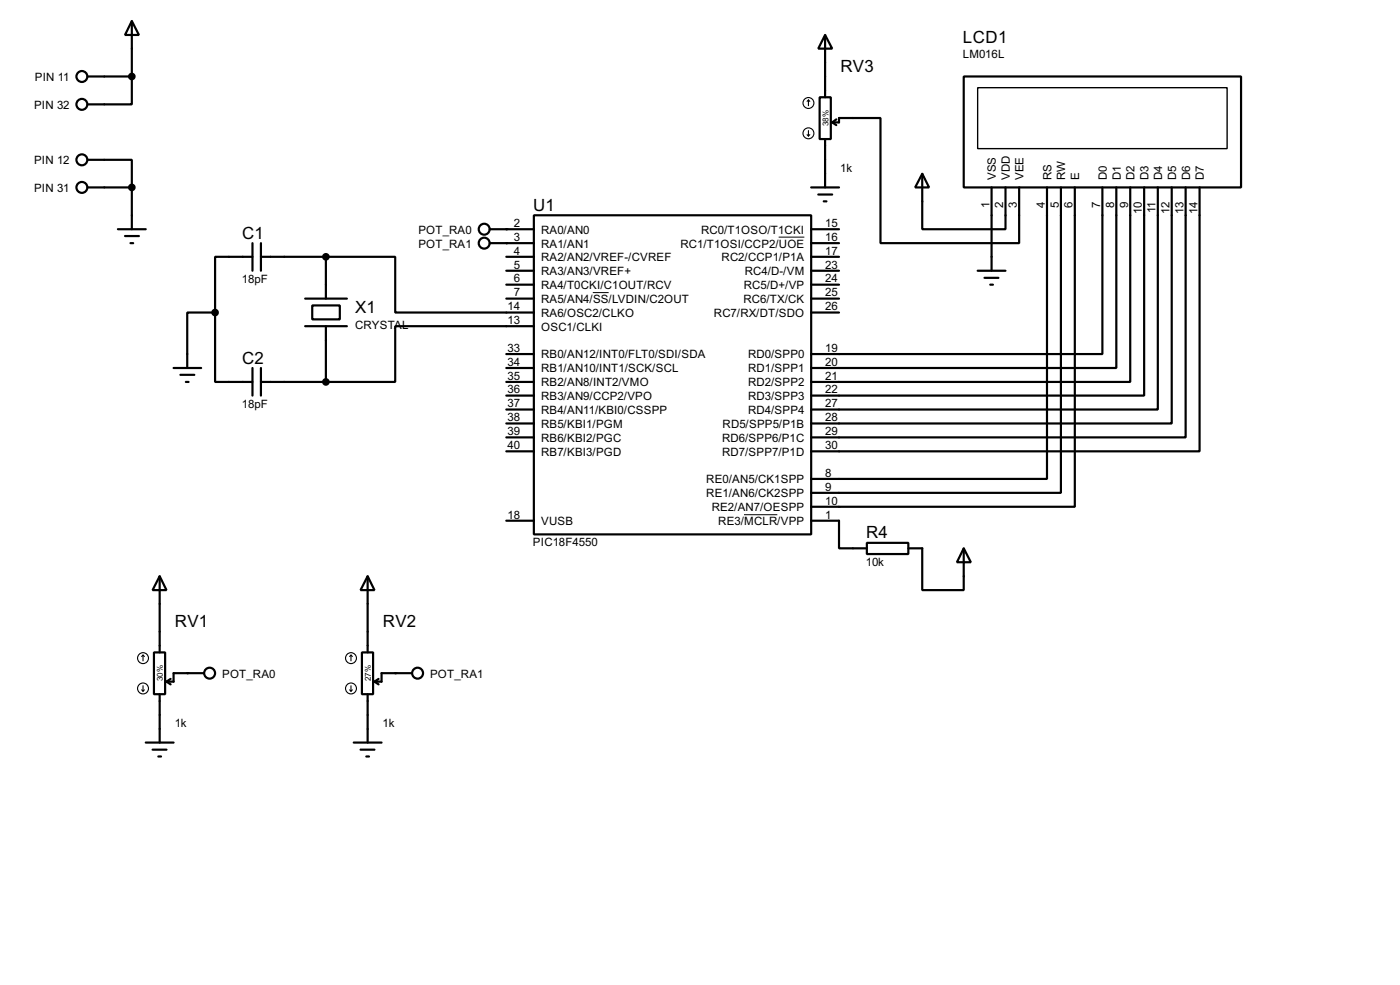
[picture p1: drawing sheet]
<svg xmlns="http://www.w3.org/2000/svg" width="256mm" height="180mm" viewBox="0 0 256 180" stroke-linecap="round" stroke-linejoin="round" font-family="sans-serif">
<g fill="none" stroke="#000" stroke-width=".4">
<path d="M16.1 14h8.1M24.2 3.9l1.3 2.5h-2.6zM24.2 14v5.1h-8.1M24.2 3.9v10.1M150.2 17.8h2v7.7h-2zM151.2 6.4l1.3 2.5h-2.6zM151.2 6.4v11.4M176.6 14h50.8v20.3h-50.8zM16.1 29.3h8.1v5M16.1 34.3h8.1M24.2 34.3v7.7M97.8 39.4h50.8v58.4h-50.8z"/>
<path d="M148.6 34.3h5.1M149.9 35.6h2.6M150.9 36.9h.5M151.2 25.5v8.8M152.5 22.4h1.2v-.8h7.6v22.9h25.4v-10.2M152.5 22.4l.7 .5M153.2 21.9l-.7 .5M169 31.8l1.2 2.5h-2.5zM169 31.8v10.2h15.2v-7.7M181.7 34.3v15.3M191.8 34.3v53.4h-43.2M194.4 34.3v55.9h-45.8"/>
<path d="M196.9 34.3v58.5h-48.3M202 34.3v30.5h-53.4M204.5 34.3v33.1h-55.9M207.1 34.3v35.6h-58.5M209.6 34.3v38.1h-61M212.1 34.3v40.7h-63.5M214.7 34.3v43.2h-66.1M217.2 34.3v45.8h-68.6M219.8 34.3v48.3h-71.2M21.6 42h5.1M22.9 43.2h2.6M23.9 44.5h.5"/>
<path d="M39.4 57.2v12.7h6.9M39.4 57.2h-5.1v10.2M46.3 47h-6.9v10.2M46.3 44.5v5.1M47.8 47h11.9M47.8 44.5v5.1M55.9 59.7h7.7M55.9 54.7h7.7M57.2 55.9h5.1v2.6h-5.1zM59.7 47h12.7v10.2h25.4M59.7 47v7.7M59.7 59.7v10.2"/>
<path d="M89.7 42h8.1M89.7 44.5h8.1M92.8 47h5M92.8 54.7h5M92.8 49.6h5M92.8 52.1h5M97.8 59.7h-25.4v10.2h-12.7M148.6 47h5.1M148.6 54.7h5.1M148.6 42h5.1M148.6 44.5h5.1M148.6 49.6h5.1"/>
<path d="M148.6 52.1h5.1M148.6 57.2h5.1M179.1 49.6h5.1M180.4 50.9h2.5M181.4 52.1h.5M31.8 67.4h5.1M33.1 68.6h2.5M34.1 69.9h.5M46.3 67.4v5M47.8 69.9h11.9M47.8 67.4v5M92.8 69.9h5"/>
<path d="M92.8 67.4h5M92.8 64.8h5M92.8 72.4h5M92.8 75h5M92.8 77.5h5M92.8 80.1h5M92.8 82.6h5M92.8 95.3h5M148.6 95.3h5.1v5.1h5.1M158.8 99.4h7.6v2h-7.6zM28.2 119.4h2.1v7.7h-2.1zM29.3 105.5l1.2 2.5h-2.5z"/>
<path d="M29.3 105.5v13.9M66.3 119.4h2.1v7.7h-2.1zM67.4 105.5l1.2 2.5h-2.5zM67.4 105.5v13.9M166.4 100.4h2.6v7.6h7.6v-7.6M176.6 100.4l1.3 2.5h-2.6zM26.7 135.9h5.1M28 137.2h2.5M29 138.5h.5M29.3 127.1v8.8M30.5 124.8l.8 .5M31.3 124.3l-.8 .5"/>
<path d="M37.4 123.2h-5.6v1.6h-1.3M64.8 135.9h5.1M66.1 137.2h2.5M67.1 138.5h.5M67.4 127.1v8.8M68.6 124.8l.8 .5M69.4 124.3l-.8 .5M75.5 123.2h-5.6v1.6h-1.3"/>
<circle cx="15" cy="19.1" r="1"/>
<circle cx="15" cy="14" r="1"/>
<circle cx="15" cy="29.3" r="1"/>
<circle cx="15" cy="34.3" r="1"/>
<circle cx="88.7" cy="42" r="1"/>
<circle cx="88.7" cy="44.5" r="1"/>
<circle cx="38.4" cy="123.2" r="1"/>
<circle cx="76.5" cy="123.2" r="1"/>
</g>
<g fill="#000">
<circle cx="92.8" cy="44.5" r=".2"/>
<circle cx="92.8" cy="42" r=".2"/>
<circle cx="34.3" cy="123.2" r=".2"/>
<circle cx="72.4" cy="123.2" r=".2"/>
</g>
<g fill="#000" stroke="#000" stroke-width=".4">
<circle cx="24.1" cy="14" r=".5"/>
<circle cx="24.1" cy="34.3" r=".5"/>
<circle cx="39.4" cy="57.2" r=".5"/>
<circle cx="59.7" cy="47" r=".5"/>
<circle cx="59.7" cy="69.9" r=".5"/>
</g>
<path d="M179.1 16.1h45.7v11.1h-45.7z" fill="none" stroke="#000" stroke-width=".25"/>
<path d="M108.6 53.6h2.9M142.7 43.4h4.7M136.3 94.2h6.1" fill="none" stroke="#000" stroke-width=".18"/>
<g fill="none" stroke="#000" stroke-width=".2">
<path d="M148.1 18.3l-.2 .3M148.1 18.3l.3 .3M148.1 18.3v1.1M147.9 24.7l.2 .2M148.1 23.9v1M148.4 24.7l-.3 .2M26.2 119.9l-.2 .3M26.2 119.9l.3 .3M26.2 119.9v1.1M64.3 119.9l-.2 .3M64.3 119.9l.3 .3M64.3 119.9v1.1"/>
<path d="M26 126.3l.2 .2M26.2 125.5v1M26.5 126.3l-.3 .2M64.1 126.3l.2 .2M64.3 125.5v1M64.6 126.3l-.3 .2"/>
<circle cx="148.1" cy="18.9" r="1"/>
<circle cx="148.1" cy="24.4" r="1"/>
<circle cx="26.2" cy="126" r="1"/>
<circle cx="26.2" cy="120.5" r="1"/>
<circle cx="64.3" cy="120.5" r="1"/>
<circle cx="64.3" cy="126" r="1"/>
</g>
<g font-size="3.5">
<text x="176.4" y="7.8">LCD1</text>
<text x="154" y="13.2">RV3</text>
<text x="97.7" y="38.6">U1</text>
<text x="44.4" y="43.7">C1</text>
<text x="65.1" y="57.4">X1</text>
<text x="44.4" y="66.6">C2</text>
<text x="158.7" y="98.6">R4</text>
<text x="32.1" y="114.8">RV1</text>
<text x="70.2" y="114.8">RV2</text>
</g>
<g font-size="2.4">
<text x="176.4" y="10.7">LM016L</text>
<text x="6.4" y="14.8">PIN 11</text>
<text x="6.2" y="19.9">PIN 32</text>
<text x="6.2" y="30">PIN 12</text>
<text x="6.2" y="35.1">PIN 31</text>
<text x="153.9" y="31.4">1k</text>
<text x="182.5" y="33" transform="rotate(-90 182.5 33)">VSS</text>
<text x="185" y="33" transform="rotate(-90 185 33)">VDD</text>
<text x="187.5" y="33" transform="rotate(-90 187.5 33)">VEE</text>
<text x="192.6" y="33" transform="rotate(-90 192.6 33)">RS</text>
<text x="195.2" y="33" transform="rotate(-90 195.2 33)">RW</text>
<text x="197.7" y="33" transform="rotate(-90 197.7 33)">E</text>
<text x="202.8" y="33" transform="rotate(-90 202.8 33)">D0</text>
<text x="205.3" y="33" transform="rotate(-90 205.3 33)">D1</text>
<text x="207.9" y="33" transform="rotate(-90 207.9 33)">D2</text>
<text x="210.4" y="33" transform="rotate(-90 210.4 33)">D3</text>
<text x="212.9" y="33" transform="rotate(-90 212.9 33)">D4</text>
<text x="215.5" y="33" transform="rotate(-90 215.5 33)">D5</text>
<text x="218" y="33" transform="rotate(-90 218 33)">D6</text>
<text x="220.6" y="33" transform="rotate(-90 220.6 33)">D7</text>
<text x="94.2" y="41.6">2</text>
<text x="151.2" y="41.6">15</text>
<text x="181.3" y="38" transform="rotate(-90 181.3 38)">1</text>
<text x="183.8" y="38" transform="rotate(-90 183.8 38)">2</text>
<text x="186.3" y="38" transform="rotate(-90 186.3 38)">3</text>
<text x="191.4" y="38" transform="rotate(-90 191.4 38)">4</text>
<text x="194" y="38" transform="rotate(-90 194 38)">5</text>
<text x="196.5" y="38" transform="rotate(-90 196.5 38)">6</text>
<text x="201.6" y="38" transform="rotate(-90 201.6 38)">7</text>
<text x="204.1" y="38" transform="rotate(-90 204.1 38)">8</text>
<text x="206.7" y="38" transform="rotate(-90 206.7 38)">9</text>
<text x="209.2" y="39.2" transform="rotate(-90 209.2 39.2)">10</text>
<text x="211.7" y="39" transform="rotate(-90 211.7 39)">11</text>
<text x="214.3" y="39.2" transform="rotate(-90 214.3 39.2)">12</text>
<text x="216.8" y="39.2" transform="rotate(-90 216.8 39.2)">13</text>
<text x="219.4" y="39.2" transform="rotate(-90 219.4 39.2)">14</text>
<text x="76.6" y="42.7">POT_RA0</text>
<text x="76.6" y="45.3">POT_RA1</text>
<text x="94.2" y="44.1">3</text>
<text x="94.2" y="46.6">4</text>
<text x="99.1" y="42.7">RA0/AN0</text>
<text x="99.1" y="45.3">RA1/AN1</text>
<text x="99.1" y="47.8">RA2/AN2/VREF-/CVREF</text>
<text x="124.6" y="45.3">RC1/T1OSI/CCP2/UOE</text>
<text x="128.4" y="42.7">RC0/T1OSO/T1CKI</text>
<text x="132.2" y="47.8">RC2/CCP1/P1A</text>
<text x="151.2" y="44.1">16</text>
<text x="151.2" y="46.6">17</text>
<text x="44.3" y="51.8">18pF</text>
<text x="94.2" y="49.2">5</text>
<text x="94.2" y="51.7">6</text>
<text x="99.1" y="50.4">RA3/AN3/VREF+</text>
<text x="99.1" y="52.9">RA4/T0CKI/C1OUT/RCV</text>
<text x="136.2" y="52.9">RC5/D+/VP</text>
<text x="136.4" y="50.4">RC4/D-/VM</text>
<text x="151.2" y="49.2">23</text>
<text x="151.2" y="51.7">24</text>
<text x="93" y="56.8">14</text>
<text x="93" y="59.3">13</text>
<text x="94.2" y="54.3">7</text>
<text x="99.1" y="55.4">RA5/AN4/SS/LVDIN/C2OUT</text>
<text x="99.1" y="58">RA6/OSC2/CLKO</text>
<text x="130.8" y="58">RC7/RX/DT/SDO</text>
<text x="136.2" y="55.4">RC6/TX/CK</text>
<text x="151.2" y="54.3">25</text>
<text x="151.2" y="56.8">26</text>
<text x="65" y="60.3">CRYSTAL</text>
<text x="93" y="64.4">33</text>
<text x="99.1" y="60.5">OSC1/CLKI</text>
<text x="99.1" y="65.6">RB0/AN12/INT0/FLT0/SDI/SDA</text>
<text x="137" y="65.6">RD0/SPP0</text>
<text x="151.2" y="64.4">19</text>
<text x="93" y="67">34</text>
<text x="93" y="69.5">35</text>
<text x="93" y="72">36</text>
<text x="99.1" y="68.1">RB1/AN10/INT1/SCK/SCL</text>
<text x="99.1" y="70.7">RB2/AN8/INT2/VMO</text>
<text x="137" y="68.1">RD1/SPP1</text>
<text x="137" y="70.7">RD2/SPP2</text>
<text x="151.2" y="67">20</text>
<text x="151.2" y="69.5">21</text>
<text x="151.2" y="72">22</text>
<text x="44.3" y="74.6">18pF</text>
<text x="93" y="74.6">37</text>
<text x="93" y="77.1">38</text>
<text x="99.1" y="73.2">RB3/AN9/CCP2/VPO</text>
<text x="99.1" y="75.8">RB4/AN11/KBI0/CSSPP</text>
<text x="137" y="73.2">RD3/SPP3</text>
<text x="137" y="75.8">RD4/SPP4</text>
<text x="151.2" y="74.6">27</text>
<text x="151.2" y="77.1">28</text>
<text x="93" y="79.7">39</text>
<text x="93" y="82.2">40</text>
<text x="99.1" y="78.3">RB5/KBI1/PGM</text>
<text x="99.1" y="80.8">RB6/KBI2/PGC</text>
<text x="99.1" y="83.4">RB7/KBI3/PGD</text>
<text x="132.3" y="80.8">RD6/SPP6/P1C</text>
<text x="132.3" y="83.4">RD7/SPP7/P1D</text>
<text x="132.4" y="78.3">RD5/SPP5/P1B</text>
<text x="151.2" y="79.7">29</text>
<text x="151.2" y="82.2">30</text>
<text x="129.4" y="88.5">RE0/AN5/CK1SPP</text>
<text x="151.2" y="87.3">8</text>
<text x="151.2" y="89.8">9</text>
<text x="93" y="94.9">18</text>
<text x="129.4" y="91">RE1/AN6/CK2SPP</text>
<text x="130.4" y="93.6">RE2/AN7/OESPP</text>
<text x="151.2" y="92.4">10</text>
<text x="151.2" y="94.9">1</text>
<text x="97.6" y="100">PIC18F4550</text>
<text x="99.1" y="96.1">VUSB</text>
<text x="131.6" y="96.1">RE3/MCLR/VPP</text>
<text x="158.6" y="103.6">10k</text>
<text x="40.7" y="124">POT_RA0</text>
<text x="78.8" y="124">POT_RA1</text>
<text x="32" y="133.1">1k</text>
<text x="70.1" y="133.1">1k</text>
</g>
<g font-size="1.7">
<text x="151.8" y="23.1" transform="rotate(-90 151.8 23.1)">38%</text>
<text x="29.8" y="124.7" transform="rotate(-90 29.8 124.7)">30%</text>
<text x="68" y="124.6" transform="rotate(-90 68 124.6)">27%</text>
</g>
</svg>
